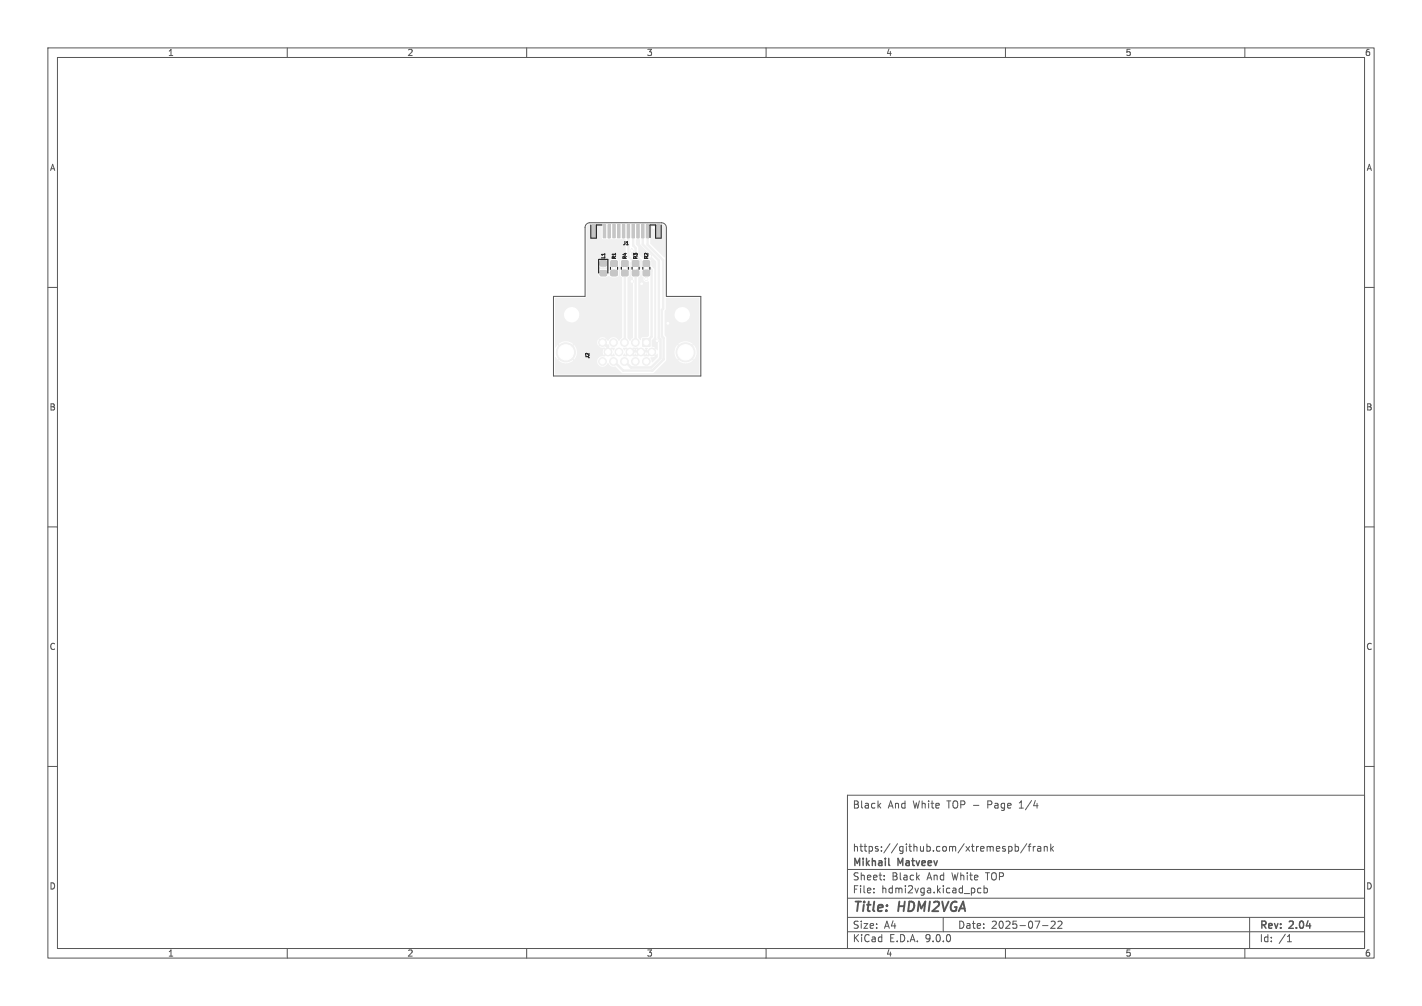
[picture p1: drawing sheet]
<svg xmlns="http://www.w3.org/2000/svg" width="297mm" height="210mm" viewBox="0 0 297 210" stroke-linecap="round" stroke-linejoin="round" font-family="sans-serif">
<g fill="#f0f0f0" stroke="#f0f0f0" stroke-width=".21">
<path d="M134.2 70.7h1.6v1.6h-1.6z"/>
<path d="M125.4 54.5h1.2v1h-1.2z"/>
<path d="M125.4 56.5h1.2v1h-1.2z"/>
<path d="M135 46.9h.5v2.8h-.5z"/>
<path d="M134 46.9h.5v2.8h-.5z"/>
<path d="M133 46.9h.5v2.8h-.5z"/>
<path d="M132 46.9h.5v2.8h-.5z"/>
<path d="M131 46.9h.5v2.8h-.5z"/>
<path d="M130 46.9h.5v2.8h-.5z"/>
<path d="M129 46.9h.5v2.8h-.5z"/>
<path d="M128 46.9h.5v2.8h-.5z"/>
<path d="M127 46.9h.5v2.8h-.5z"/>
<path d="M126 46.9h.5v2.8h-.5z"/>
<path d="M137.2 46.9h.6v2.6h-.6z"/>
<path d="M123.7 46.9h.6v2.6h-.6z"/>
<path d="M132.1 54.5h1.3v1h-1.3z"/>
<path d="M132.1 56.5h1.3v1h-1.3z"/>
<path d="M129.9 54.5h1.2v1h-1.2z"/>
<path d="M129.9 56.5h1.2v1h-1.2z"/>
<path d="M134.4 56.5h1.2v1h-1.2z"/>
<path d="M134.4 54.5h1.2v1h-1.2z"/>
<path d="M127.6 54.5h1.3v1h-1.3z"/>
<path d="M127.6 56.5h1.3v1h-1.3z"/>
<circle cx="118.2" cy="73.6" r="2"/>
<circle cx="143.2" cy="73.6" r="2"/>
<circle cx="132.7" cy="71.5" r=".8"/>
<circle cx="130.4" cy="71.5" r=".8"/>
<circle cx="128.1" cy="71.5" r=".8"/>
<circle cx="125.8" cy="71.5" r=".8"/>
<circle cx="136.1" cy="73.5" r=".8"/>
<circle cx="133.9" cy="73.5" r=".8"/>
<circle cx="131.6" cy="73.5" r=".8"/>
<circle cx="129.3" cy="73.5" r=".8"/>
<circle cx="127" cy="73.5" r=".8"/>
<circle cx="135" cy="75.5" r=".8"/>
<circle cx="132.7" cy="75.5" r=".8"/>
<circle cx="130.4" cy="75.5" r=".8"/>
<circle cx="128.1" cy="75.5" r=".8"/>
<circle cx="125.8" cy="75.5" r=".8"/>
<circle cx="139.5" cy="67.5" r=".3"/>
<circle cx="132" cy="58.7" r=".3"/>
<circle cx="137.2" cy="71.1" r=".3"/>
<circle cx="136.5" cy="47.5" r=".3"/>
<circle cx="132" cy="52.4" r=".3"/>
<circle cx="134" cy="59.3" r=".3"/>
<circle cx="135.8" cy="53.5" r=".3"/>
<circle cx="128.2" cy="55.9" r=".3"/>
<circle cx="135" cy="55.9" r=".3"/>
<circle cx="130.5" cy="55.9" r=".3"/>
<circle cx="135" cy="58.3" r=".3"/>
</g>
<g fill="none" stroke="#f0f0f0" stroke-width=".5">
<path d="M128.2 57l-2.2 .1M128.2 55v1M130.5 57l-.1 14.4M130.5 55v1M131.2 47.9v5.6l1.6 1.5M132.2 47.9v3.4l.6 .5v1.5l1.1 1.1v1.2l-1.1 1.1-.1 14.7M133.2 48.3v2.6l2.6 2.5M134.3 47.9v3.1l3.3 3.4v16.1l.4 .3v4l-2 1.9h-4.2l-1.4-1.4M135 55v1h.7l.4 .4v13.9l-1.1 1.1M135 57v1.3M135.2 47.9v3.2l3.3 3.2v10.2l-.2 .2v5.5l.3 .4v4.4l-2.4 2.4h-6l-2.1-2.1M125.8 71.4l1.2 1.1v.9"/>
<path d="M131.6 73.4h4.5"/>
</g>
<g fill="#f0f0f0">
<path d="M122.7 47l.4-.2 .3 .1v2.6l.2 .2h.7l.3-.2v-2.6l.1-.1 1 .1v2.8l.2 .2 1.2 .1v-1.6l.2-.1 .1 .1v1.6h2.7v-1.6l.3-.1v1.7l.3 .1v3.5l.2 .3-.1 .2-1 .1-.3 .4v.9l.4 .5-.4 .5v.9l.4 .6v12.4l-.7 .8a1.18 1.18 0 0 0-1.1-.8 1.18 1.18 0 0 0-1.1 .8l-.3-.4-.4 .5-.2-.2 .4-.5h-.1a1.09 1.09 0 0 0-1.2 0l.4 .5-.2 .2-.4-.5-.1 .1a1.09 1.09 0 0 0 .1 1.3l.4-.5 .2 .2-.4 .5 .4 .2 .6-.1 .6 .5-.3 .2-.4-.4-.1 .1a1.07 1.07 0 0 0 .1 1.2l.4-.4 .3 .2-.6 .5a1.13 1.13 0 0 0-1.4 .8 1.13 1.13 0 0 0 .8 1.4 1.13 1.13 0 0 0 1.4-.8 1.41 1.41 0 0 0 1.6 .7l1.5 1.4h6.4l2.5-2.5 .2-2h1.7l.1 .9 .5 .8 .5-.5 .2 .2-.5 .5a2.3 2.3 0 0 0 3 0l-.5-.5 .2-.2 .5 .5a2.3 2.3 0 0 0 0-3.1l-.5 .5-.2-.2 .5-.5a2.3 2.3 0 0 0-3 0l.5 .5-.2 .2-.5-.5-.4 .5-.2 .9h-1.7v-2.9l-.4-.6v-4.3h2.1v.2a1.61 1.61 0 0 0 2.4 1.3 1.61 1.61 0 0 0 0-2.8 1.61 1.61 0 0 0-2.4 1.3h-2.1v-.6l.3-.5v-2.3l7 .1-.1 15.9h-30l-.1-.1v-3.5h.2l.4 .5 .5-.5 .2 .2-.5 .5a2.3 2.3 0 0 0 3 0l-.5-.5 .2-.2 .5 .5a2.3 2.3 0 0 0 0-3.1l-.5 .5-.2-.2 .5-.5a2.3 2.3 0 0 0-3 0l.5 .5-.2 .2-.5-.5-.4 .5h-.2v-6.9h1.9v.2a1.61 1.61 0 0 0 2.4 1.3 1.61 1.61 0 0 0 0-2.8 1.61 1.61 0 0 0-2.4 1.3h-1.9v-3.4l6.5-.1 .1-.2v-5.2h2.5v.8l.4 .4h1.2l.6-.3 .5 .3h1l.5-.3v-1.1l-.3-.5 .3-.5 .1-.9-.3-.4-1.3-.1-.4 .3v1.1l.3 .5-.4 .5-.6-.3-1.1-.1-.3 .2-.2 .4h-2.5v-1.4h2.5l.2 .4 .2 .1a1.42 1.42 0 0 0 1.5-.2l.1-.5h-.8v.8h-.4v-.8h-.8v.2h-2.5v-.7h2.5v.2h2a.63 .63 0 0 0-.8-.7v.7h-.4v-.7l-.5 .1-.3 .4h-2.5v-7.1z"/>
<path d="M136.6 73.7l.4 .4 .3-.2 .1 .6-1.2 1.1-.4-.9 1-.3-.4-.5z"/>
<path d="M130.3 73.8l.4 .3 .4-.4 .2 .2-.5 .5h-.6l-.1-.2z"/>
<path d="M132 73.7l.4 .4 .3-.3 .3 .3 .4-.4 .2 .2-.5 .5h-.8l-.5-.5z"/>
<path d="M134.3 73.7l.4 .4 .3-.3 .3 .3 .4-.4 .2 .2-.5 .5h-.8l-.5-.5z"/>
<path d="M127.2 73.9l.2-.2 .5 .4 .3-.3 .2 .5-.7 .1z"/>
<path d="M130.1 72.6l.7-.1 .5 .5-.2 .2-.4-.4-.3 .4z"/>
<path d="M132.3 72.6l.8-.1 .5 .5-.2 .2-.4-.4-.3 .4-.3-.4-.4 .4-.2-.2z"/>
<path d="M127.2 73l.5-.5 .7 .2-.3 .5-.2-.4-.5 .4z"/>
<path d="M133.1 48.3h.3v1.7h.3l.1 1.3 3.2 3.3v16l.4 .5v1.9l-.2 .1-.2-.3-.4 .4-.2-.2 .4-.4-.7-.3v-1.2l.6-.8v-14l-.7-.8v-1l-.2-.2-.3-.2h-1.1l-1.1-1.1v-1.3l-.5-.7v-.9l.3-.1z"/>
<path d="M134.7 72.7h.6l-.2 .4h-.2z"/>
<path d="M126.3 71.7l.4 .5 .3-.4 .3 .5-.8 .1-.4-.5z"/>
<path d="M131.5 54.8l.2-.1 .1 .9 .4 .4-.5 .6 .1 .9 .4 .5v12.4l-.6 .8-.5-.7v-12.5l.4-.6v-.9l-.4-.5 .4-.5z"/>
<path d="M133.8 56.5h.2v1l.2 .2a.36 .36 0 0 1 .2 .6 .69 .69 0 0 0 1.1 .4l.1 11.3-.4 .4h-1.2l-.2 .6-.5-.5v-12.5l.4-.5z"/>
<path d="M135.8 46.9h1.1v2.6l.3 .2 .7 .1 .2-.3 .1-2.7a.69 .69 0 0 1 .7 .7v6.1l-.2 .1-2.9-2.9z"/>
<path d="M131.8 51.8h.2l.2 .2-.1 1.5-.3-.3z"/>
</g>
<g fill="#fff" stroke="#fff" stroke-width=".21">
<circle cx="139.5" cy="67.5" r=".17"/>
<circle cx="132" cy="58.7" r=".17"/>
<circle cx="137.2" cy="71.1" r=".17"/>
<circle cx="136.5" cy="47.5" r=".17"/>
<circle cx="132" cy="52.4" r=".17"/>
<circle cx="134" cy="59.3" r=".17"/>
<circle cx="135.8" cy="53.5" r=".17"/>
<circle cx="128.2" cy="56" r=".17"/>
<circle cx="135" cy="56" r=".17"/>
<circle cx="130.5" cy="56" r=".17"/>
<circle cx="135" cy="58.3" r=".17"/>
<circle cx="118.2" cy="73.6" r="1.6"/>
<circle cx="143.2" cy="73.6" r="1.6"/>
<circle cx="135" cy="71.5" r=".5"/>
<circle cx="132.7" cy="71.5" r=".5"/>
<circle cx="130.4" cy="71.5" r=".5"/>
<circle cx="128.1" cy="71.5" r=".5"/>
<circle cx="125.8" cy="71.5" r=".5"/>
<circle cx="136.1" cy="73.5" r=".5"/>
<circle cx="133.9" cy="73.5" r=".5"/>
<circle cx="131.6" cy="73.5" r=".5"/>
<circle cx="129.3" cy="73.5" r=".5"/>
<circle cx="127" cy="73.5" r=".5"/>
<circle cx="135" cy="75.5" r=".5"/>
<circle cx="132.7" cy="75.5" r=".5"/>
<circle cx="130.4" cy="75.5" r=".5"/>
<circle cx="128.1" cy="75.5" r=".5"/>
<circle cx="125.8" cy="75.5" r=".5"/>
<circle cx="142.5" cy="65.7" r="1.35"/>
<circle cx="119.4" cy="65.7" r="1.35"/>
</g>
<g fill="#c4c4c4" stroke="#c4c4c4" stroke-width=".21">
<path d="M125.4 54.5h1.2v1h-1.2z"/>
<path d="M125.4 56.5h1.2v1h-1.2z"/>
<path d="M135 46.9h.5v2.8h-.5z"/>
<path d="M134 46.9h.5v2.8h-.5z"/>
<path d="M133 46.9h.5v2.8h-.5z"/>
<path d="M132 46.9h.5v2.8h-.5z"/>
<path d="M131 46.9h.5v2.8h-.5z"/>
<path d="M130 46.9h.5v2.8h-.5z"/>
<path d="M129 46.9h.5v2.8h-.5z"/>
<path d="M128 46.9h.5v2.8h-.5z"/>
<path d="M127 46.9h.5v2.8h-.5z"/>
<path d="M126 46.9h.5v2.8h-.5z"/>
<path d="M137.2 46.9h.6v2.6h-.6z"/>
<path d="M123.7 46.9h.6v2.6h-.6z"/>
<path d="M132.1 54.5h1.3v1h-1.3z"/>
<path d="M132.1 56.5h1.3v1h-1.3z"/>
<path d="M129.9 54.5h1.2v1h-1.2z"/>
<path d="M129.9 56.5h1.2v1h-1.2z"/>
<path d="M134.4 56.5h1.2v1h-1.2z"/>
<path d="M134.4 54.5h1.2v1h-1.2z"/>
<path d="M127.6 54.5h1.3v1h-1.3z"/>
<path d="M127.6 56.5h1.3v1h-1.3z"/>
</g>
<path d="M123.4 47v2.7h1.1v-2.7h1.2M125 57v-2.9h2v2.9M127.5 55.8v.4M129 55.8v.4M129.8 55.8v.4M131.2 55.8v.4M132 55.8v.4M133.5 55.8v.4M134.3 55.8v.4M135.7 55.8v.4M138.1 47v2.7h-1.1v-2.7h-1.2v2.6" fill="none" stroke="#000" stroke-width=".21"/>
<g fill="none" stroke="#575757" stroke-width=".21">
<path d="M10 10h277v190h-277zM12 12h273v186h-273zM60 10v2M110 10v2M160 10v2M210 10v2M260 10v2M122.5 46.8l.7-.3h15a1 1 0 0 1 1 1v14.4h7.2v16.6h-30.8v-16.6h6.6v-14.4zM10 60h2M285 60h2M10 110h2M285 110h2"/>
<path d="M10 160h2M177 166h108v32h-108zM183.5 168.1l.5 .6M184 167.7l-.6 .6M210.7 176.8l.4-.1 .3 .3-.2 .6h-.5M212 176.8l.5-.1 .2 .3-.1 .6h-.6M212 176.2v1.5M214.5 176.1l-1.3 2M214.7 176.7h.6M215.3 176.2l-.3 .2v1.3M215.8 176.7v1M216.2 176.7l-.4 .3"/>
<path d="M216.7 176.8h.6l.1 .9M217.4 177.1h-.5l-.2 .2 .2 .4 .5-.1M218.1 176.8l.2-.1 .4 .1v.9M218.1 176.7v1M219.5 176.2v1.5M219.6 177.1l.4 .6M220 176.7l-.5 .6M285 160h2M60 198v2M110 198v2M160 198v2M177 194.5h108"/>
<path d="M177 191.5h108M177 187.5h108M177 181.5h108M182.5 186.3v.1M182.5 185.5v.1M184.7 183.6v.1M184.7 182.8v.1M197 191.5v3M204.9 185.5l-.4-.1-.3 .3 .1 .6h.6M205.5 185.5l.5-.1 .2 .3-.1 .6h-.6M205.5 184.9v1.5M210 198v2"/>
<path d="M217.7 193.2h1.2M219.5 192.4l.6-.1 .3 .4-.9 1.1h.9M221 192.4l.5-.1 .3 .4-.9 1.1h.9M260 198v2M261 191.5v6.5M268.9 196.6h.8M269 195.5l.3-.4v1.5"/>
</g>
<path d="M185.6 180.5l.2 .2" fill="none" stroke="#575757" stroke-width=".3"/>
<g font-size="2.8" fill="#575757">
<text x="178" y="190.9">Title:</text>
<text x="187.7" y="190.9">HDMI2VGA</text>
</g>
<g font-size="2.1" fill="#575757">
<text x="178" y="169">Black</text>
<text x="185.4" y="169">And</text>
<text x="190.7" y="169">White</text>
<text x="198" y="169">TOP -</text>
<text x="206.6" y="169">Page</text>
<text x="213.4" y="169">1/4</text>
<text x="178" y="178">https://github.com/xtremespb/frank</text>
<text x="178" y="184">Sheet:</text>
<text x="178" y="181.2">Mikhail</text>
<text x="186.2" y="184">Black</text>
<text x="187.6" y="181.2">Matveev</text>
<text x="193.7" y="184">And</text>
<text x="199" y="184">White</text>
<text x="206.2" y="184">TOP</text>
<text x="178" y="186.7">File:</text>
<text x="184.1" y="186.7">hdmi2vga.kicad_pcb</text>
<text x="178" y="196.9">KiCad</text>
<text x="178" y="194.1">Size:</text>
<text x="184.7" y="194.1">A4</text>
<text x="185.7" y="196.9">E.D.A.</text>
<text x="193.3" y="196.9">9.0.0</text>
<text x="200" y="194.1">Date:</text>
<text x="207" y="194.1">2025-07-22</text>
<text x="263" y="194.3">Rev:</text>
<text x="263" y="196.9">Id:</text>
<text x="267.1" y="196.9">/1</text>
<text x="269.4" y="194.3">2.04</text>
</g>
<g font-size="1.8" fill="#575757">
<text x="35" y="11.9">1</text>
<text x="85" y="11.9">2</text>
<text x="135" y="11.9">3</text>
<text x="185" y="11.9">4</text>
<text x="235" y="11.9">5</text>
<text x="285" y="11.9">6</text>
<text x="10.3" y="35.9">A</text>
<text x="285.4" y="35.9">A</text>
<text x="10.3" y="85.9">B</text>
<text x="285.3" y="85.9">B</text>
<text x="10.3" y="135.9">C</text>
<text x="285.3" y="135.9">C</text>
<text x="10.3" y="185.9">D</text>
<text x="285.3" y="185.9">D</text>
<text x="35" y="199.9">1</text>
<text x="85" y="199.9">2</text>
<text x="135" y="199.9">3</text>
<text x="185" y="199.9">4</text>
<text x="235" y="199.9">5</text>
<text x="285" y="199.9">6</text>
</g>
<g font-size="1">
<text x="130" y="51.3">J1</text>
<text x="126.6" y="54.1" transform="rotate(-90 126.6 54.1)">L1</text>
<text x="128.8" y="54.2" transform="rotate(-90 128.8 54.2)">R1</text>
<text x="131.1" y="54.2" transform="rotate(-90 131.1 54.2)">R4</text>
<text x="133.3" y="54.2" transform="rotate(-90 133.3 54.2)">R3</text>
<text x="135.6" y="54.2" transform="rotate(-90 135.6 54.2)">R2</text>
<text x="123.3" y="75" transform="rotate(-90 123.3 75)">J2</text>
</g>
</svg>
